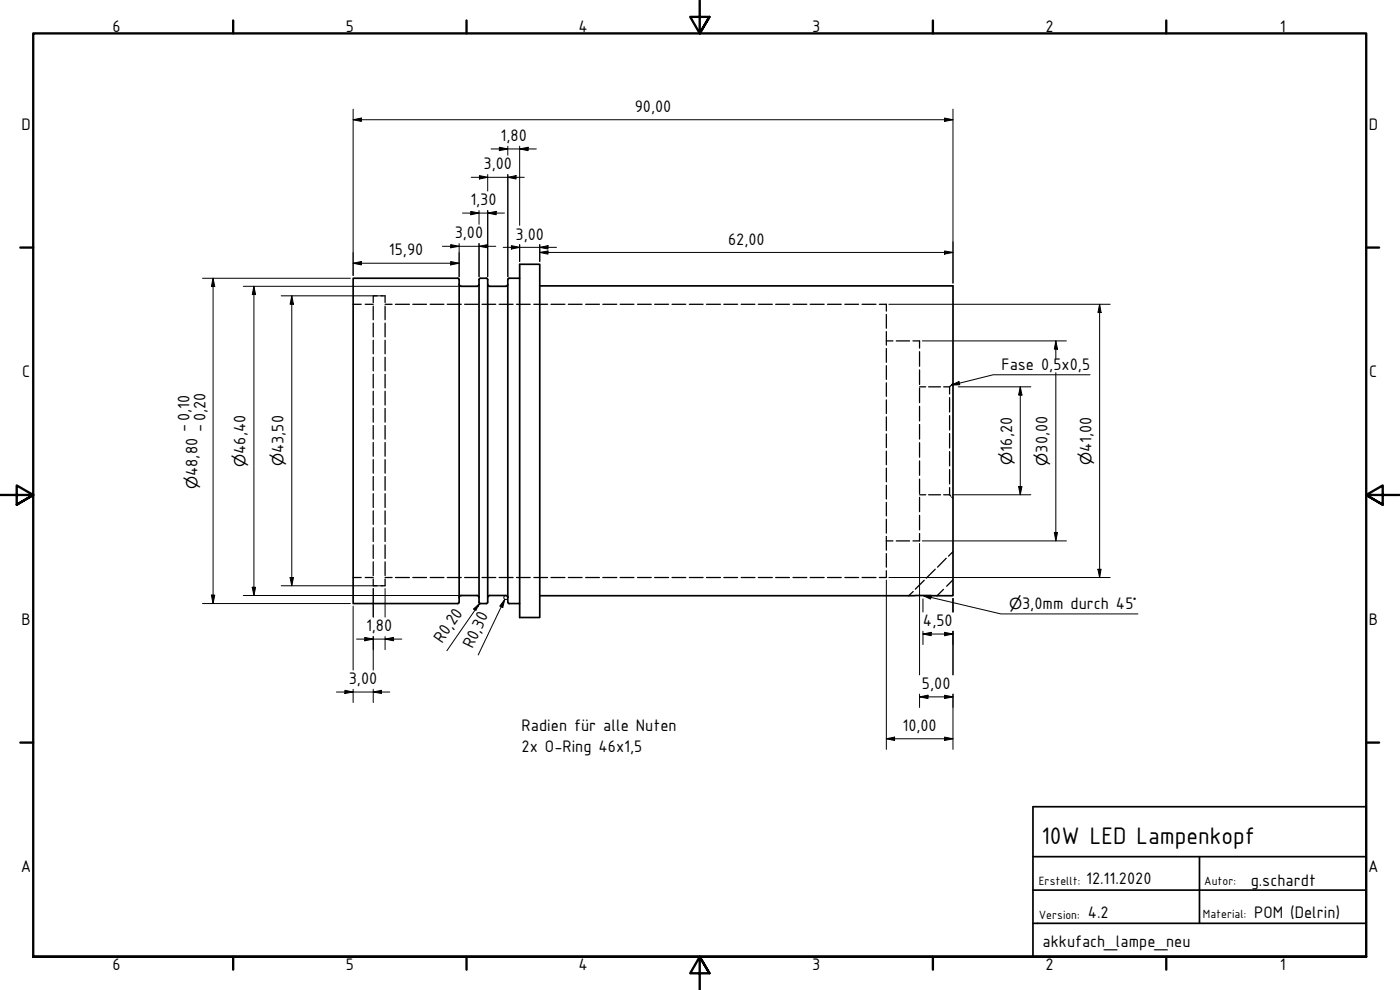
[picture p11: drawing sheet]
<svg xmlns="http://www.w3.org/2000/svg" width="420mm" height="297mm" viewBox="0 0 420 297" stroke-linecap="round" stroke-linejoin="round" font-family="sans-serif">
<!-- layer: Verdeckt (ISO) -->
<g fill="none" stroke="#000" stroke-width=".38">
<path d="M106 91.3h2.4M109.6 91.3h2.4M112 91.9v4M112 97v4.1M113.2 88.8h-1.2v2M114.4 88.8h1.2v2M115.6 91.9v4M115.6 97v4.1M115.6 91.3h2.1M118.7 91.3h4.2M123.9 91.3h4.1M129.1 91.3h4.1"/>
<path d="M134.2 91.3h4.2M139.4 91.3h4.2M144.7 91.3h4.1M149.8 91.3h4.2M155 91.3h4.1M160.2 91.3h4.1M165.4 91.3h4.1M170.6 91.3h4.1M175.8 91.3h4.1M180.9 91.3h4.2M186.1 91.3h4.1M191.3 91.3h4.2"/>
<path d="M196.5 91.3h4.2M201.7 91.3h4.1M206.9 91.3h4.1M212 91.3h4.2M217.2 91.3h4.2M222.4 91.3h4.2M227.6 91.3h4.2M232.8 91.3h4.1M238 91.3h4.1M243.1 91.3h4.2M248.3 91.3h4.2M253.6 91.3h4.1"/>
<path d="M258.7 91.3h4.2M263.9 91.3h2.1v2M266 94.3v4.2M266 99.5v4.1M112 102.1v4.1M112 107.2v4.1M112 112.3v4.1M112 117.4v4.1M115.6 102.1v4.1M115.6 107.2v4.1M115.6 112.3v4.1M115.6 117.4v4.1"/>
<path d="M266 104.6v4.1M266 109.7v4.1M266 114.9v4M266 102.3h2M269 102.3h4M274 102.3h2v2.1M276 105.5v4.4M276 111v4.4M276 116.4v4.4M276 116.1h1.8M278.7 116.1h3.6M283.2 116.1h1.8"/>
<path d="M285 119.3v4.3M285.3 115.7l-.3 .4v2.1M286 115l-.4 .4M112 122.5v4.2M112 127.7v4M112 132.8v4.1M112 137.9v4.1M115.6 122.5v4.2M115.6 127.7v4M115.6 132.8v4.1M115.6 137.9v4.1M266 120v4.1"/>
<path d="M266 125.1v4.1M266 130.2v4.1M266 135.4v4M276 121.9v4.4M276 127.4v4.3M276 132.8v4.4M276 138.3v4.3M285 124.7v4.3M285 130.1v4.3M285 135.5v4.3M112 143v4.1M112 148.1v4.2"/>
<path d="M112 153.3v4M112 158.4v4.1M115.6 143v4.1M115.6 148.1v4.2M115.6 153.3v4M115.6 158.4v4.1M266 140.4v4.2M266 145.6v4.1M266 150.7v4.1M266 155.8v4.1M276 143.7v4.4M276 149.2v4.3"/>
<path d="M276 154.6v4.4M276 148.4h1.8M278.7 148.4h3.6M283.2 148.4h1.8M285 140.9v4.3M285 146.3v2.1M285 148.4l.3 .4M285.6 149.1l.4 .4M106 173.3h2.4M109.6 173.3h2.4M112 163.5v4.1M112 168.6v4.1"/>
<path d="M112 173.7v2.1h1.2M115.6 163.5v4.1M115.6 168.6v4.1M115.6 173.7v2.1h-1.2M115.6 173.3h2.1M118.7 173.3h4.2M123.9 173.3h4.1M129.1 173.3h4.1M134.2 173.3h4.2M139.4 173.3h4.2M144.7 173.3h4.1M149.8 173.3h4.2"/>
<path d="M155 173.3h4.1M160.2 173.3h4.1M165.4 173.3h4.1M170.6 173.3h4.1M175.8 173.3h4.1M180.9 173.3h4.2M186.1 173.3h4.1M191.3 173.3h4.2M196.5 173.3h4.2M201.7 173.3h4.1M206.9 173.3h4.1M212 173.3h4.2"/>
<path d="M217.2 173.3h4.2M222.4 173.3h4.2M227.6 173.3h4.2M232.8 173.3h4.1M238 173.3h4.1M243.1 173.3h4.2M248.3 173.3h4.2M253.6 173.3h4.1M258.7 173.3h4.2M266 161v4.1M266 166.1v4.1M266 171.2v2.1h-2.1"/>
<path d="M266 162.3h2M269 162.3h4M274.1 177.5l-1.4 1.2M276 160.1v2.2h-2M277.4 174.1l-2.7 2.7M280.7 170.8l-2.7 2.7M283.1 176.8l-1.9 1.9M284 167.5l-2.6 2.7M286 165.5l-1.3 1.4M286 174l-1.9 1.9"/>
</g>
<!-- layer: Sichtbar (ISO) -->
<g fill="none" stroke="#000" stroke-width=".51">
<path d="M156 79.3h6v106h-6zM106 83.5h31.4l.3 .2 .1 97-.2 .3-31.6 .1zM137.8 85.3l.2 .4 .4 .2M138.4 85.9h4.8M143.8 85.3l-.2 .4-.4 .2M146 83.5l.4 .4v96.7l-.4 .5M146 83.5h-1.8l-.4 .4v96.8l.4 .4h1.8M146.4 85.3l.1 .4 .5 .2h4.8l.4-.2 .2-.4M152.8 83.5h3.2M152.8 83.5l-.4 .4v96.8l.4 .4M162 85.8h124v92.9h-124M138.4 178.7h4.8"/>
<path d="M138.4 178.7l-.4 .2-.2 .4M143.2 178.7l.4 .2 .2 .4M146.4 179.3l.1-.4 .5-.2h4.8l.4 .2 .2 .4M152.8 181.1h3.2"/>
</g>
<!-- layer: Rahmen (ISO) -->
<g fill="none" stroke="#000" stroke-width=".7">
<path d="M70 6.1v3.9M140 6.1v3.9M210 0v10l-2.9-4.9h5.8l-2.9 4.9 2.9-4.9M280 6.1v3.9M350 6.1v3.9M6.1 74.3h3.9M410 74.3h3.9M0 148.5h10l-5-2.8v5.7l5-2.9-5 2.9M420 148.5h-10l5-2.8v5.7l-5-2.9 5 2.9M6.1 222.8h3.9M410 222.8h3.9M10 287.1v-277.1h400v277.1h-400h400"/>
<path d="M70 287.1v3.8M140 287.1v3.8M212.9 292l-2.9-4.9 2.9 4.9h-5.8l2.9-4.9v9.9M280 287.1v3.8M350 287.1v3.8"/>
</g>
<!-- layer: Titel (ISO) -->
<path d="M310 242h100v45.1h-100zM310 257h100M360 257v20M310 277h100M310 267.1h100" fill="none" stroke="#000" stroke-width=".51"/>
<g fill="none" stroke="#000" stroke-width=".3">
<path d="M106 35.9l2.5-.5v1zM106 35.9h180M106 32.8v49.9M283.5 35.4l2.5 .5-2.5 .5zM286 32.8v52.1M141.4 53.2h16M143.9 52.7l2.5 .5-2.5 .5zM146.4 52.4v4.9M147.4 44.7h13.6M149.9 44.2l2.5 .5-2.5 .5zM152.4 53.2l2.5-.5v1zM152.4 43.9v2.7"/>
<path d="M152.4 52.4v30.6M156 44.7l2.5-.5v1zM156 43.9v23.7M106 79l2.5-.5v1zM106 79h31.8M132.8 73.9h16M135.3 78.5l2.5 .5-2.5 .5zM135.3 73.4l2.5 .5-2.5 .4zM137.8 73.1v9.9M138.8 63.9h12.6M141.3 63.4l2.5 .5-2.5 .5zM143.8 73.9l2.5-.5v.9z"/>
<path d="M143.8 63.2v4.1M143.8 73.1v9.9M146.4 63.9l2.5-.5v1zM146.4 63.2v19.8M151 74.2h16M153.5 73.7l2.5 .5-2.5 .5zM156 73.4v5.1M162 74.2l2.5-.5v1zM162 75.7l2.5-.4v.9zM162 73.4v5.1M162 75.7h124M283.5 75.3l2.5 .4-2.5 .5z"/>
<path d="M60.8 83.5h44.4M63.9 83.5l.6 2.5h-1.1zM63.9 83.5v97.6M73 85.9h64.6M76.2 85.9l.5 2.5h-1zM76.2 85.9v92.8M84.4 88.8h30.4M87.6 88.8l.5 2.5h-1zM87.6 88.8v87M266.8 91.3h66.4M330 91.3l.5 2.5h-1zM330 91.3v82"/>
<path d="M276.8 102.3h43.2M287.6 116.1h21.8M306.2 116.1l.5 2.4h-1zM306.2 116.1v32.3M316.9 102.3l.5 2.5h-1zM316.9 102.3v5.3M316.9 111.8v50.5M285.8 148.4h23.6M305.7 146h1l-.5 2.4zM316.4 159.8h1l-.5 2.5zM63.4 178.5h1.1l-.6 2.6zM73 178.7h64.6"/>
<path d="M75.7 176.2h1l-.5 2.5zM84.4 175.8h30.4M87.1 173.3h1l-.5 2.5zM112 176.6v8.6M115.6 176.6v8.6M151.5 179.8l-.6 2.5-.9-.5zM151.5 179.8l-8 16.7M152.1 179.8a.6 .6 0 0 0 0-1 .6 .6 0 0 0-.9 .4 .6 .6 0 0 0 .7 .7M266 174v50.8M266.8 173.3h66.4M276 163.1v39.4M276.8 162.3h43.2"/>
<path d="M277 179.7v3.9M286 179.6v4M329.5 170.8h1l-.5 2.5zM60.8 181.1h44.4M106 181.8v19.2M107 191.8h13.6M109.5 191.2l2.5 .6-2.5 .5zM112 191v10M115.6 191.8l2.5-.6v1.1zM115.6 191v3.9M142.9 182.5l-8.8 12.7M143.3 182l.7-1-.6 1.1"/>
<path d="M144 181l-1.9 1.7 .5 .4M277 190.2l2.5-.5v1zM277 190.2h9M277 189.4v4M283.5 189.7l2.5 .5-2.5 .5zM286 189.4v13.1M101 207.6h16M103.5 207.1l2.5 .5-2.5 .5zM106 206.8v4M112 207.6l2.5-.5v1zM112 206.8v4M276 209.1l2.5-.5v1z"/>
<path d="M276 209.1h10M276 208.3v4M283.5 208.6l2.5 .5-2.5 .5zM286 208.3v16.5M266 221.7l2.5-.5v1zM266 221.7h20M283.5 221.2l2.5 .5-2.5 .5z"/>
</g>
<g fill="#000">
<path d="M106 35.9l2.5-.5v1z" fill-rule="evenodd"/>
<path d="M283.5 35.4l2.5 .5-2.5 .5z" fill-rule="evenodd"/>
<path d="M143.9 52.7l2.5 .5-2.5 .5z" fill-rule="evenodd"/>
<path d="M149.9 44.2l2.5 .5-2.5 .5z" fill-rule="evenodd"/>
<path d="M152.4 53.2l2.5-.5v1z" fill-rule="evenodd"/>
<path d="M156 44.7l2.5-.5v1z" fill-rule="evenodd"/>
<path d="M106 79l2.5-.5v1z" fill-rule="evenodd"/>
<path d="M135.3 78.5l2.5 .5-2.5 .5z" fill-rule="evenodd"/>
<path d="M135.3 73.4l2.5 .5-2.5 .4z" fill-rule="evenodd"/>
<path d="M141.3 63.4l2.5 .5-2.5 .5z" fill-rule="evenodd"/>
<path d="M143.8 73.9l2.5-.5v.9z" fill-rule="evenodd"/>
<path d="M146.4 63.9l2.5-.5v1z" fill-rule="evenodd"/>
<path d="M153.5 73.7l2.5 .5-2.5 .5z" fill-rule="evenodd"/>
<path d="M162 74.2l2.5-.5v1z" fill-rule="evenodd"/>
<path d="M162 75.7l2.5-.4v.9z" fill-rule="evenodd"/>
<path d="M283.5 75.3l2.5 .4-2.5 .5z" fill-rule="evenodd"/>
<path d="M63.9 83.5l.6 2.5h-1.1z" fill-rule="evenodd"/>
<path d="M76.2 85.9l.5 2.5h-1z" fill-rule="evenodd"/>
<path d="M87.6 88.8l.5 2.5h-1z" fill-rule="evenodd"/>
<path d="M330 91.3l.5 2.5h-1z" fill-rule="evenodd"/>
<path d="M306.2 116.1l.5 2.4h-1z" fill-rule="evenodd"/>
<path d="M316.9 102.3l.5 2.5h-1z" fill-rule="evenodd"/>
<path d="M305.7 146h1l-.5 2.4z" fill-rule="evenodd"/>
<path d="M316.4 159.8h1l-.5 2.5z" fill-rule="evenodd"/>
<path d="M63.4 178.5h1.1l-.6 2.6z" fill-rule="evenodd"/>
<path d="M75.7 176.2h1l-.5 2.5z" fill-rule="evenodd"/>
<path d="M87.1 173.3h1l-.5 2.5z" fill-rule="evenodd"/>
<path d="M329.5 170.8h1l-.5 2.5z" fill-rule="evenodd"/>
<path d="M109.5 191.2l2.5 .6-2.5 .5z" fill-rule="evenodd"/>
<path d="M115.6 191.8l2.5-.6v1.1z" fill-rule="evenodd"/>
<path d="M142.1 182.7l1.9-1.7-1.1 2.3z" fill-rule="evenodd"/>
<path d="M151.5 179.8l-.6 2.5-.9-.5z" fill-rule="evenodd"/>
<path d="M277 190.2l2.5-.5v1z" fill-rule="evenodd"/>
<path d="M283.5 189.7l2.5 .5-2.5 .5z" fill-rule="evenodd"/>
<path d="M103.5 207.1l2.5 .5-2.5 .5z" fill-rule="evenodd"/>
<path d="M112 207.6l2.5-.5v1z" fill-rule="evenodd"/>
<path d="M276 209.1l2.5-.5v1z" fill-rule="evenodd"/>
<path d="M283.5 208.6l2.5 .5-2.5 .5z" fill-rule="evenodd"/>
<path d="M266 221.7l2.5-.5v1z" fill-rule="evenodd"/>
<path d="M283.5 221.2l2.5 .5-2.5 .5z" fill-rule="evenodd"/>
</g>
<!-- layer: Symbol (ISO) -->
<path d="M285.5 115.6l2.3-1.1 .2 .9zM327.2 112.4h-29.1l-12.6 3.2M277 178.7h2.5l-.2 1.1zM277 178.7l23.4 5.5h41.1" fill="none" stroke="#000" stroke-width=".3"/>
<g fill="#000">
<path d="M285.5 115.6l2.3-1.1 .2 .9z" fill-rule="evenodd"/>
<path d="M277 178.7h2.5l-.2 1.1z" fill-rule="evenodd"/>
</g>
<text font-size="7.7" x="312.5" y="253.2">10W LED Lampenkopf</text>
<g font-size="5.4">
<text x="33.8" y="9.6">6</text>
<text x="103.8" y="9.6">5</text>
<text x="173.6" y="9.6">4</text>
<text x="243.8" y="9.6">3</text>
<text x="313.8" y="9.6">2</text>
<text x="384.1" y="9.6">1</text>
<text x="190.5" y="33.6">90,00</text>
<text x="6.5" y="38.9">D</text>
<text x="410.8" y="38.9">D</text>
<text x="150.2" y="42.3">1,80</text>
<text x="145.1" y="50.8">3,00</text>
<text x="141.2" y="61.6">1,30</text>
<text x="136.5" y="71.6">3,00</text>
<text x="154.7" y="71.9">3,00</text>
<text x="116.7" y="76.6">15,90</text>
<text x="218.5" y="73.5">62,00</text>
<text x="6.6" y="113.1">C</text>
<text x="300.5" y="111.1">Fase 0,5x0,5</text>
<text x="410.9" y="113.1">C</text>
<text x="56.5" y="129.7" transform="rotate(-90 56.5 129.7)">- 0,10</text>
<text x="61.3" y="129.7" transform="rotate(-90 61.3 129.7)">- 0,20</text>
<text x="73.7" y="136.2" transform="rotate(-90 73.7 136.2)">46,40</text>
<text x="85.1" y="136" transform="rotate(-90 85.1 136)">43,50</text>
<text x="303.7" y="135.5" transform="rotate(-90 303.7 135.5)">16,20</text>
<text x="314.4" y="135.8" transform="rotate(-90 314.4 135.8)">30,00</text>
<text x="327.5" y="135.6" transform="rotate(-90 327.5 135.6)">41,00</text>
<text x="59.2" y="142.8" transform="rotate(-90 59.2 142.8)">48,80</text>
<text x="306.8" y="182.9">3,0mm durch 45</text>
<text x="6.5" y="187.4">B</text>
<text x="109.9" y="189.5">1,80</text>
<text x="277" y="187.9">4,50</text>
<text x="410.8" y="187.4">B</text>
<text x="132.7" y="193.3" transform="rotate(-55 132.7 193.3)">R0,20</text>
<text x="141.8" y="194.8" transform="rotate(-64 141.8 194.8)">R0,30</text>
<text x="104.7" y="205.3">3,00</text>
<text x="276.7" y="206.8">5,00</text>
<text x="156.5" y="219.4">Radien für alle Nuten</text>
<text x="270.8" y="219.4">10,00</text>
<text x="156.5" y="225.6">2x O-Ring 46x1,5</text>
<text x="6.3" y="261.7">A</text>
<text x="410.6" y="261.7">A</text>
<text x="326" y="265.2">12.11.2020</text>
<text x="375.3" y="265.9">g.schardt</text>
<text x="326.5" y="275.3">4.2</text>
<text x="376.4" y="275.3">POM (Delrin)</text>
<text x="312.9" y="284.3">akkufach_lampe_neu</text>
<text x="33.8" y="290.9">6</text>
<text x="103.8" y="290.9">5</text>
<text x="173.6" y="290.9">4</text>
<text x="243.8" y="290.9">3</text>
<text x="313.8" y="290.9">2</text>
<text x="384.1" y="290.9">1</text>
</g>
<g font-size="4.6">
<text x="73.7" y="140.1" transform="rotate(-90 73.7 140.1)">⌀</text>
<text x="85.1" y="139.9" transform="rotate(-90 85.1 139.9)">⌀</text>
<text x="303.7" y="139.4" transform="rotate(-90 303.7 139.4)">⌀</text>
<text x="314.4" y="139.7" transform="rotate(-90 314.4 139.7)">⌀</text>
<text x="327.5" y="139.6" transform="rotate(-90 327.5 139.6)">⌀</text>
<text x="59.2" y="146.7" transform="rotate(-90 59.2 146.7)">⌀</text>
<text x="302.8" y="182.9">⌀</text>
<text x="340.2" y="182.9">°</text>
</g>
<g font-size="3.9">
<text x="311.7" y="265.5">Erstellt:</text>
<text x="361.4" y="265.7">Autor:</text>
<text x="311.8" y="275.8">Version:</text>
<text x="361" y="275.6">Material:</text>
</g>
</svg>
